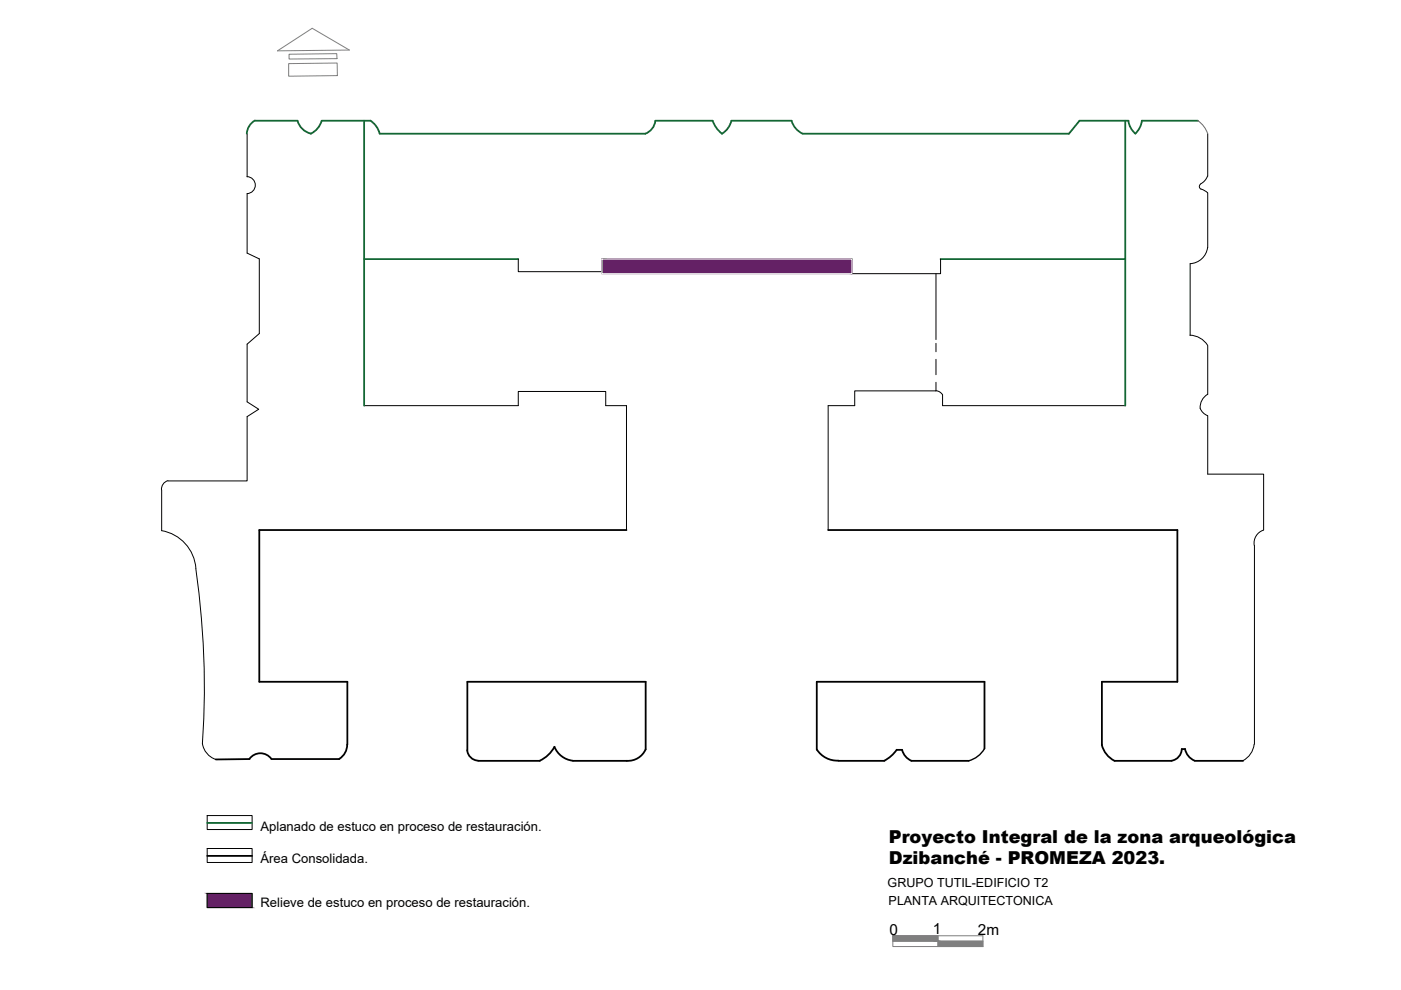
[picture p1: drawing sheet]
<svg xmlns="http://www.w3.org/2000/svg" width="297mm" height="210mm" viewBox="0 0 297 210" stroke-linecap="round" stroke-linejoin="round" font-family="sans-serif">
<!-- layer: 0 -->
<g fill="none" stroke="#136734" stroke-width=".38">
<path d="M54 25.6a3.5 3.5 0 0 0-1.7 2.7M54 25.6h9.1a3.9 3.9 0 0 0 2.8 2.7M77.2 25.6v60.4M78.5 25.6l1.3 1.2 .7 1.5M78.6 25.6h-10.4a4.3 4.3 0 0 1-2.3 2.7M138.9 25.6a3.3 3.3 0 0 1-2.1 2.8l-56.3-.1M139 25.6h12.1l.8 1.5 1.2 1.3 1.3-1.2 .7-1.6M155.1 25.6h12.7a4.3 4.3 0 0 0 2.4 2.7h56.4l2.3-2.7h10.4l.4 1.5 1 1.2M238.6 25.6v60.4M254 25.6h-11.9l-.4 1.5-1 1.2M77.2 54.9h32.7M199.4 54.9h39.2"/>
<path d="M43.9 174.5h9.6"/>
</g>
<g fill="none" stroke="#000" stroke-width=".21">
<path d="M52.4 28.3v9.2a1.8 1.8 0 0 1 1.7 1.8 1.8 1.8 0 0 1-1.7 1.7M254.5 39.1l-.2 .5 .3 .5M256 37.3l-.4 .8-1.1 .9M256.1 28.3v9.1M52.4 41.1v12.6l2.6 1.2v15.8l-2.6 2.3v12.2l2.4 1.6-2.4 1.5v13.7h-16.8M109.9 54.9v2.7h17.7v-2.7h53v3.1h18.8v-3.1M198.4 58v14M252.3 56v15.1M254.6 40.1l1.4 .8M256 52.5a3.9 3.9 0 0 1-3.7 3.4M256.1 40.9v11.6M252.3 71.1a4.6 4.6 0 0 1 3.7 2.1"/>
<path d="M256.1 73.3v10.3M77.2 86h32.7v-3h18.5v3h4.4v26.4M198.4 82.8a1.8 1.8 0 0 1 1.4 .9v2.3h38.8M198.4 82.9h-17.2v3.1h-5.6v26.4M254.4 86.5l.5 .8 1.1 .8M256 83.6a3.2 3.2 0 0 0-1.5 2.9M256.1 88.1v12.4h11.8v11.9M34.2 112.5a8.8 8.8 0 0 1 7.3 8M34.3 103.9v8.6M35.6 101.9a1.88 1.88 0 0 0-1.4 1.9M266 115.6v42.2M267.9 112.4a2.9 2.9 0 0 0-2 3.2"/>
<path d="M41.5 120.6a175.1 175.1 0 0 1 1.4 37.1M42.9 157.7a4.2 4.2 0 0 0 2.8 3.3M265.9 157.8a4.5 4.5 0 0 1-2.4 3.5M43.9 179.9h9.6v3h-9.6zM43.9 172.9h9.6v3h-9.6zM43.9 189.4h9.6v3h-9.6z"/>
</g>
<g fill="none" stroke="#000" stroke-width=".38">
<path d="M132.8 112.4h-77.8v32.2h18.6v13.3M175.6 112.4h74v32.2h-16v13.3M73.6 157.9a3.5 3.5 0 0 1-1.7 3M136.9 158.9a4.1 4.1 0 0 1-4 2.4M136.9 158.9v-14.3h-37.8v14.5a2.43 2.43 0 0 0 2.3 2.2h13.1l2-1.4 1.1-1.6a4.8 4.8 0 0 0 3.8 3M173.2 158.9a5.1 5.1 0 0 0 4.6 2.4h9.7M190.1 159l-1.2 1.3-1.4 1M190.1 159h1.1M191.3 159a3.4 3.4 0 0 0 1.9 2.3h12.2M208.7 158.7v-14.1h-35.5v14.3M233.6 157.9l.8 1.8 .8 .9 1.1 .7M251.3 158.8a3.4 3.4 0 0 0 2 2.5"/>
<path d="M251.3 158.8h-.7a2.56 2.56 0 0 1-2.2 2.5h-12.1M57.5 160.9a2.86 2.86 0 0 0-4.6 0l-7.2 .1M57.6 160.9h14.4M121.5 161.3h11.4M253.3 161.3h10.3M43.9 181.5h9.6"/>
</g>
<path d="M254 25.6l1.2 1.2 .8 1.6" fill="none" stroke="#696969" stroke-width=".21"/>
<!-- layer: CO -->
<path d="M198.4 72.8v1.8M198.4 76.2v3.2M198.4 81.1v1.8" fill="none" stroke="#000" stroke-width=".21"/>
<!-- layer: 0 -->
<path d="M208.7 158.7l-1.1 1.5-1.1 .7-1.1 .4" fill="none" stroke="#000" stroke-width=".3"/>
<!-- layer: linea fina -->
<path d="M58.8 10.8l7.4-4.8 7.9 4.6zM61.2 13.5l10.3-.1v2.6l-10.3 .2zM61.3 11.5l10.1-.1v1l-10.1 .1zM189.3 198.4h19.1v2.3h-19.1zM189.3 199.5h19.1M198.9 198.4v2.3" fill="none" stroke="#7f7f7f" stroke-width=".21"/>
<g fill="#7f7f7f" stroke="#7f7f7f" stroke-width=".21">
<path d="M189.3 198.4l9.6 1.1v-1.1zM189.3 198.4l9.6 1.1h-9.6z"/>
<path d="M198.9 199.5l9.5 1.2v-1.2zM198.9 199.5l9.5 1.2h-9.5z"/>
</g>
<!-- layer: 0 -->
<g fill="#642165" stroke="#642165" stroke-width=".21">
<path d="M127.6 54.9l53 3.1v-3.1zM127.6 54.9l53 3.1h-53z"/>
<path d="M43.9 189.4l9.6 3v-3zM43.9 189.4l9.6 3h-9.6z"/>
</g>
<path d="M127.6 54.9h53v3.1h-53z" fill="none" stroke="#f8f8f8" stroke-width=".21"/>
<g font-size="3.8">
<text x="188.5" y="178.7">Proyecto Integral de la zona arqueológica</text>
<text x="188.5" y="183.3">Dzibanché - PROMEZA 2023.</text>
</g>
<g font-size="3.2">
<text x="188.6" y="198.2">0</text>
<text x="197.8" y="198.1">1</text>
<text x="207.3" y="198.2">2m</text>
</g>
<g font-size="2.8">
<text x="55.2" y="176.1">Aplanado de estuco en proceso de restauración.</text>
<text x="55.2" y="183">Área Consolidada.</text>
<text x="55.2" y="192.3">Relieve de estuco en proceso de restauración.</text>
</g>
<g font-size="2.7">
<text x="188.2" y="188.1">GRUPO TUTIL-EDIFICIO T2</text>
<text x="188.4" y="191.8">PLANTA ARQUITECTONICA</text>
</g>
</svg>
